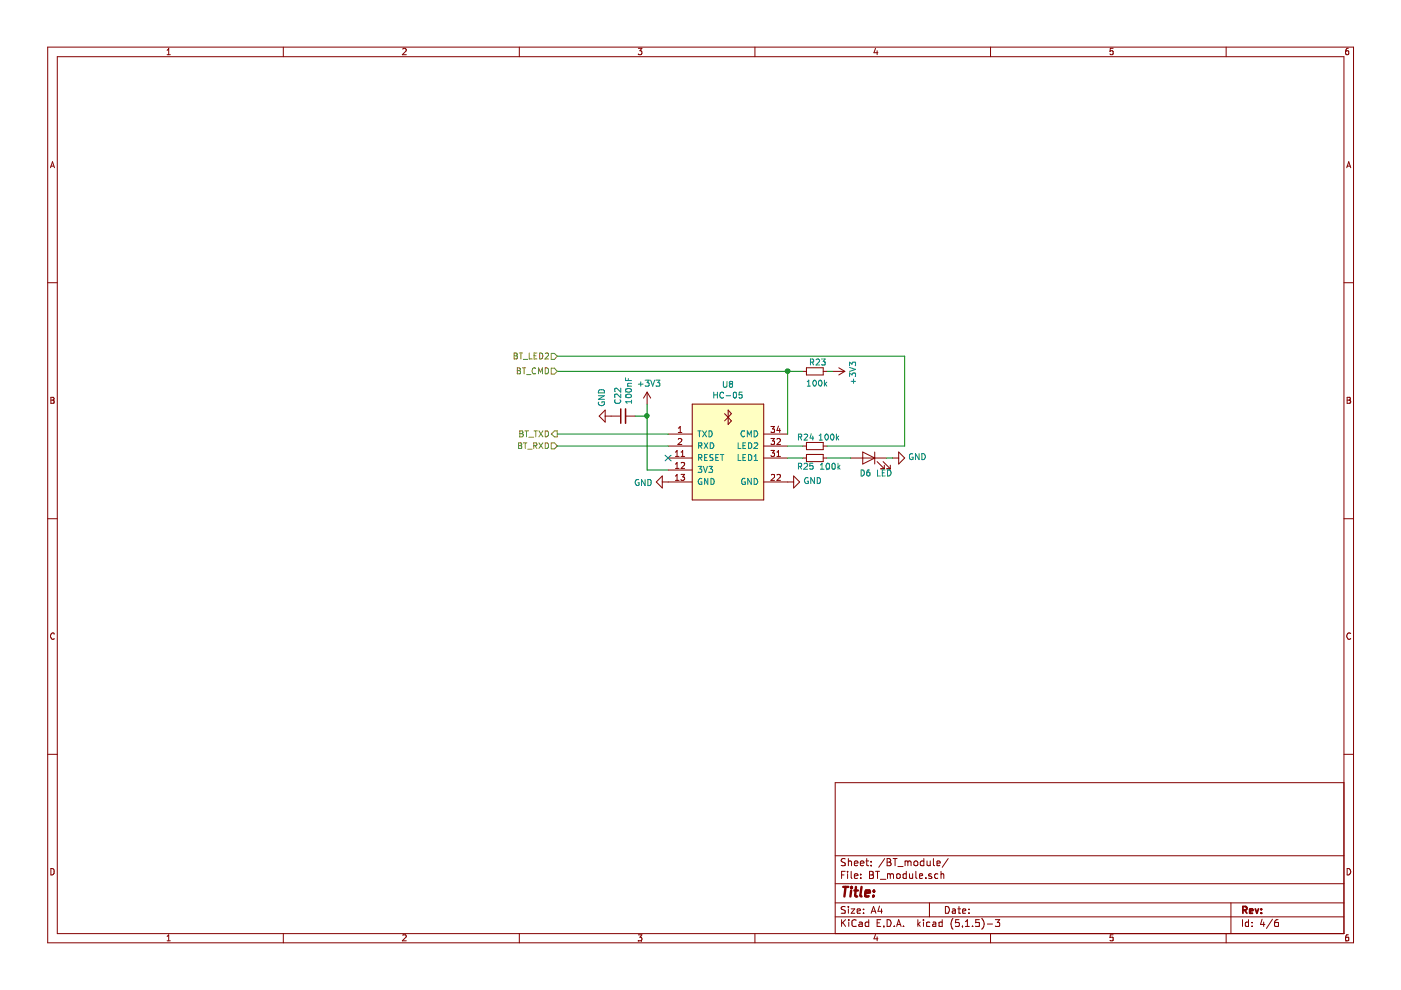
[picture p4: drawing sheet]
EESchema Schematic File Version 4
LIBS:SAR-APRS-cache
EELAYER 29 0
EELAYER END
$Descr A4 11693 8268
encoding utf-8
Sheet 5 6
Title ""
Date ""
Rev ""
Comp ""
Comment1 ""
Comment2 ""
Comment3 ""
Comment4 ""
$EndDescr
$Comp
L power:GND #PWR0142
U 1 1
P 5575 4025
F 0 "#PWR0142" H 5575 3775 50  0001 C CNN
F 1 "GND" V 5580 3897 50  0000 R CNN
F 2 "" H 5575 4025 50  0001 C CNN
F 3 "" H 5575 4025 50  0001 C CNN
	1    5575 4025
	0    1    1    0   
$EndComp
$Comp
L power:+3V3 #PWR0143
U 1 1
P 5400 3375
F 0 "#PWR0143" H 5400 3225 50  0001 C CNN
F 1 "+3V3" H 5415 3548 50  0000 C CNN
F 2 "" H 5400 3375 50  0001 C CNN
F 3 "" H 5400 3375 50  0001 C CNN
	1    5400 3375
	1    0    0    -1  
$EndComp
Wire Wire Line
	5575 3925 5400 3925
Wire Wire Line
	5400 3925 5400 3475
$Comp
L device:C_Small C22
U 1 1
P 5200 3475
F 0 "C22" H 5292 3521 50  0000 L CNN
F 1 "100nF" H 5292 3430 50  0000 L CNN
F 2 "Capacitors_SMD:C_0805" H 5200 3475 50  0001 C CNN
F 3 "~" H 5200 3475 50  0001 C CNN
	1    5200 3475
	0    -1   -1   0   
$EndComp
$Comp
L power:GND #PWR0144
U 1 1
P 5100 3475
F 0 "#PWR0144" H 5100 3225 50  0001 C CNN
F 1 "GND" H 5025 3400 50  0000 R CNN
F 2 "" H 5100 3475 50  0001 C CNN
F 3 "" H 5100 3475 50  0001 C CNN
	1    5100 3475
	0    1    1    0   
$EndComp
Connection ~ 5400 3475
Wire Wire Line
	5400 3475 5400 3375
Wire Wire Line
	5300 3475 5400 3475
$Comp
L power:GND #PWR0145
U 1 1
P 6575 4025
F 0 "#PWR0145" H 6575 3775 50  0001 C CNN
F 1 "GND" V 6580 3897 50  0000 R CNN
F 2 "" H 6575 4025 50  0001 C CNN
F 3 "" H 6575 4025 50  0001 C CNN
	1    6575 4025
	0    -1   -1   0   
$EndComp
$Comp
L device:R_Small R24
U 1 1
P 6800 3725
F 0 "R24" V 6725 3575 50  0000 L CNN
F 1 "100k" V 6725 3750 50  0000 L CNN
F 2 "Resistors_SMD:R_0805" H 6800 3725 50  0001 C CNN
F 3 "~" H 6800 3725 50  0001 C CNN
	1    6800 3725
	0    1    1    0   
$EndComp
$Comp
L device:R_Small R25
U 1 1
P 6800 3825
F 0 "R25" V 6725 3825 50  0000 L CNN
F 1 "100k" V 6725 3600 50  0000 L CNN
F 2 "Resistors_SMD:R_0805" H 6800 3825 50  0001 C CNN
F 3 "~" H 6800 3825 50  0001 C CNN
	1    6800 3825
	0    -1   -1   0   
$EndComp
Wire Wire Line
	6700 3725 6575 3725
Wire Wire Line
	6700 3825 6575 3825
$Comp
L device:LED D6
U 1 1
P 7250 3825
F 0 "D6" H 7225 3700 50  0000 L CNN
F 1 "LED" H 7050 3700 50  0000 L CNN
F 2 "LEDs:LED_0805" H 7250 3825 50  0001 C CNN
F 3 "~" H 7250 3825 50  0001 C CNN
	1    7250 3825
	-1   0    0    -1  
$EndComp
Wire Wire Line
	7100 3825 6900 3825
Wire Wire Line
	7450 3825 7400 3825
$Comp
L power:GND #PWR0146
U 1 1
P 7450 3825
F 0 "#PWR0146" H 7450 3575 50  0001 C CNN
F 1 "GND" V 7455 3697 50  0000 R CNN
F 2 "" H 7450 3825 50  0001 C CNN
F 3 "" H 7450 3825 50  0001 C CNN
	1    7450 3825
	0    -1   -1   0   
$EndComp
$Comp
L power:+3V3 #PWR0147
U 1 1
P 6950 3100
F 0 "#PWR0147" H 6950 2950 50  0001 C CNN
F 1 "+3V3" H 6965 3273 50  0000 C CNN
F 2 "" H 6950 3100 50  0001 C CNN
F 3 "" H 6950 3100 50  0001 C CNN
	1    6950 3100
	0    1    1    0   
$EndComp
$Comp
L APRS_modules:HC-05 U8
U 1 1
P 6075 3825
F 0 "U8" H 6075 4440 50  0000 C CNN
F 1 "HC-05" H 6075 4349 50  0000 C CNN
F 2 "maxrez:HC-05 BT" H 5575 4175 50  0001 C CNN
F 3 "" H 5575 4175 50  0001 C CNN
	1    6075 3825
	1    0    0    -1  
$EndComp
Wire Wire Line
	6575 3100 6700 3100
Wire Wire Line
	7550 2975 7550 3725
Wire Wire Line
	6900 3725 7550 3725
Wire Wire Line
	6575 3100 6575 3625
Connection ~ 6575 3100
Wire Wire Line
	6950 3100 6900 3100
$Comp
L device:R_Small R23
U 1 1
P 6800 3100
F 0 "R23" V 6725 3050 50  0000 L CNN
F 1 "100k" V 6900 3025 50  0000 L CNN
F 2 "Resistors_SMD:R_0805" H 6800 3100 50  0001 C CNN
F 3 "~" H 6800 3100 50  0001 C CNN
	1    6800 3100
	0    1    1    0   
$EndComp
Wire Wire Line
	4650 2975 7550 2975
Wire Wire Line
	4650 3100 6575 3100
Wire Wire Line
	4650 3625 5575 3625
Wire Wire Line
	4650 3725 5575 3725
NoConn ~ 5575 3825
Text HLabel 4650 2975 0    50   Input ~ 0
BT_LED2
Text HLabel 4650 3100 0    50   Input ~ 0
BT_CMD
Text HLabel 4650 3625 0    50   Output ~ 0
BT_TXD
Text HLabel 4650 3725 0    50   Input ~ 0
BT_RXD
$EndSCHEMATC
